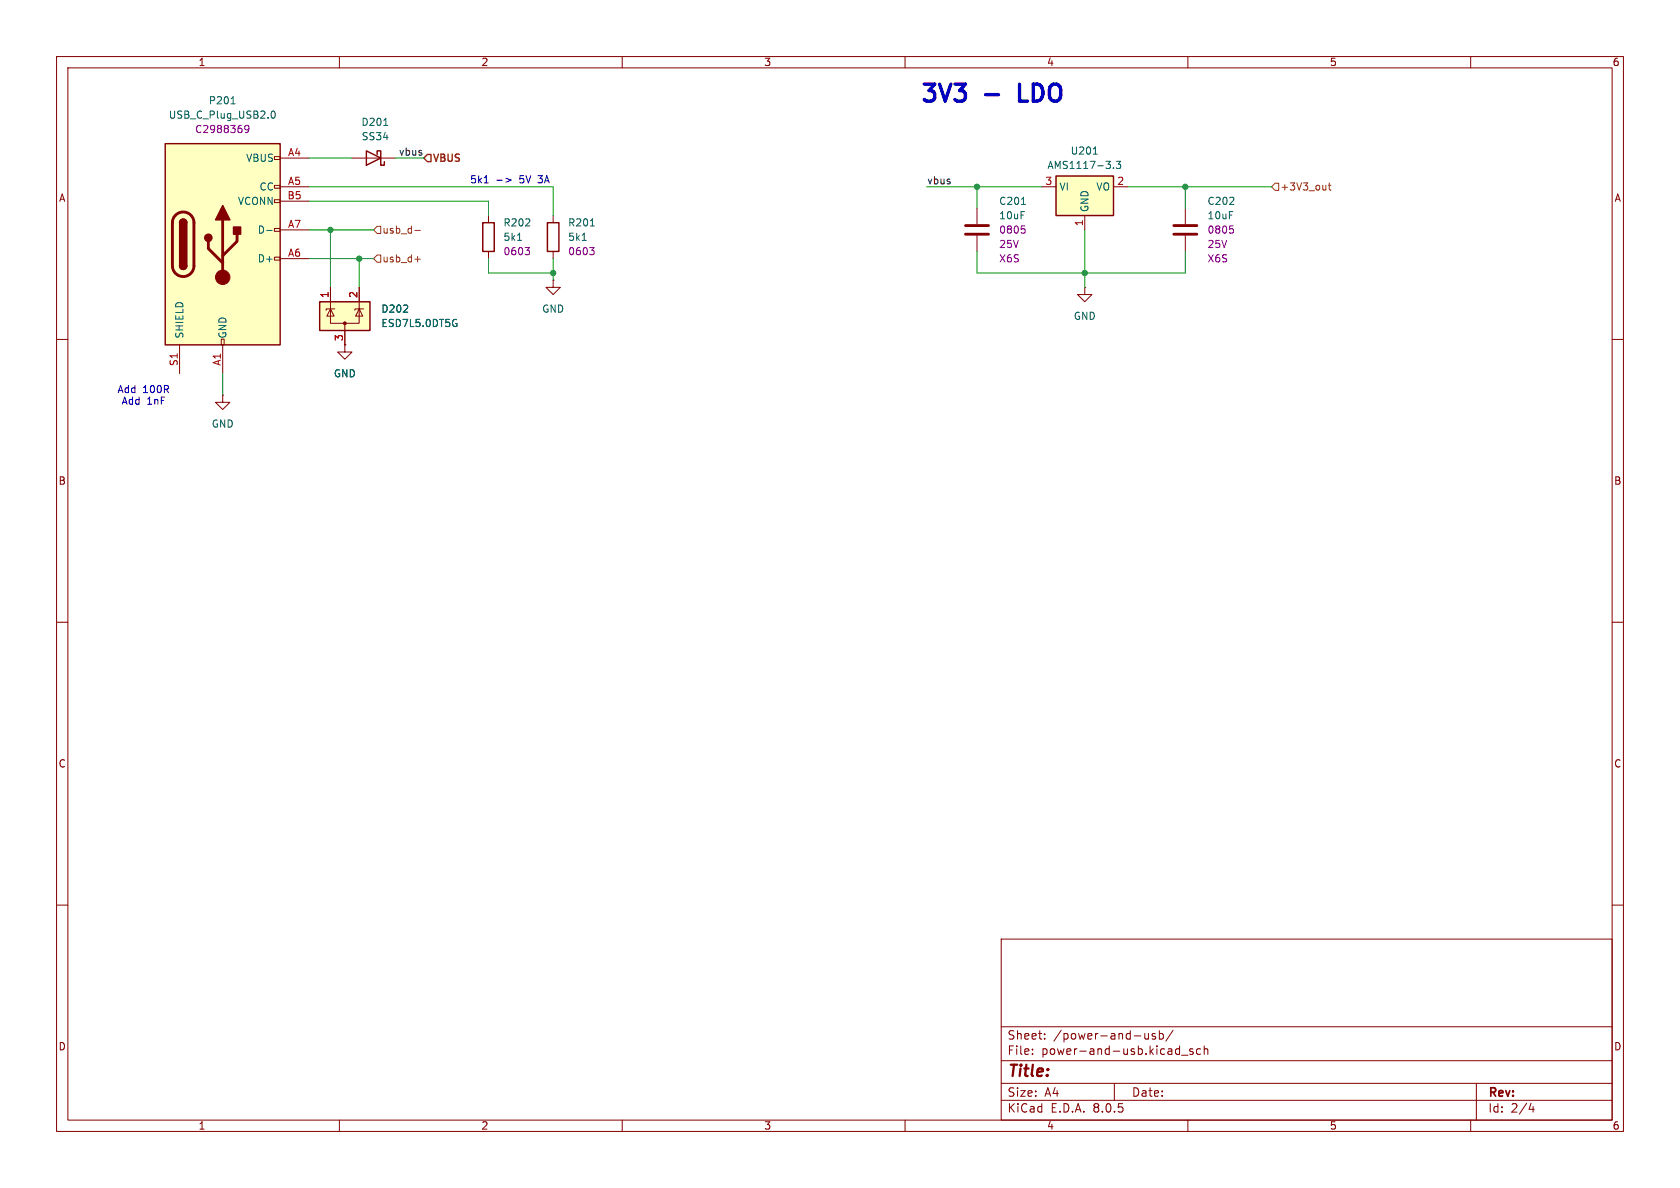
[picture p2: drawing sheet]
<svg xmlns="http://www.w3.org/2000/svg" width="297mm" height="210mm" viewBox="0 0 297 210" stroke-linecap="round" stroke-linejoin="round" font-family="sans-serif">
<g fill="none" stroke="#840000" stroke-width=".18">
<path d="M10 10h277v190h-277zM12 12h273v186h-273zM60 10v2M110 10v2M160 10v2M210 10v2M260 10v2M97.8 38.1v1.3M10 60h2M97.8 44.5v1.2M191.8 50.8v1.3h1.2l-1.2 1.2-1.3-1.2h1.3M191.8 50.8h.1"/>
<path d="M285 60h2M10 110h2M285 110h2M10 160h2M285 160h2M177 166h108v32h-108zM60 198v2M110 198v2M160 198v2M177 194.5h108M177 191.5h108M177 187.5h108"/>
<path d="M177 181.5h108M182.5 186.3v.1M182.5 185.5v.1M184.7 183.6v.1M184.7 182.8v.1M197 191.5v3M202.4 182.7l.1 .9 .3 .1 .2-.1M203 182.7v1M204.2 182.8l-.3-.1-.2 .2v.2l.5 .2v.3h-.5M205 182.8l.4-.1 .3 .3v.4l-.2 .2h-.5M205 182.2v1.5M207.4 182.1l-1.3 2"/>
<path d="M208.4 185.4l.1 .1M208.5 184.9v1.5M208.5 186.3l-.1 .1M208.9 186.5h1.1M210 198v2M210.9 185.5l-.4-.1-.2 .2 .1 .2 .5 .2v.3h-.6M212.2 185.5l-.4-.1-.3 .3v.4l.2 .2h.5M212.9 185.5l.2-.1 .4 .1v.9M212.9 184.9v1.5M260 198v2M261 191.5v6.5M270.7 195l-.4 1.1h.9"/>
<path d="M271 195.6v1"/>
</g>
<path d="M96.8 39.4h2v5.1h-2z" fill="none" stroke="#840000" stroke-width=".25"/>
<path d="M104.4 39.9h.7M102.9 42.5h.7" fill="none" stroke="#006464" stroke-width=".18"/>
<path d="M104.3 43.8h.7l-.4 .4M104.8 44.2l.2 .3v.3l-.2 .2" fill="none" stroke="#840084" stroke-width=".18"/>
<path d="M29.2 25.4h20.3v35.6h-20.3z" fill="#ffffc2"/>
<g fill="none" stroke="#840000" stroke-width=".18">
<path d="M48.5 35.3h1v.5h-1zM48.5 32.8h1v.5h-1zM48.5 27.7h1v.5h-1zM49.5 27.9h5.1M49.5 33h5.1M49.5 35.6h5.1M39.1 59.9h.5v1.1h-.5zM48.5 45.5h1v.5h-1zM48.5 40.4h1v.5h-1zM49.5 45.7h5.1M49.5 40.6h5.1M31.7 61v5"/>
<path d="M39.4 69.9v1.2h1.2l-1.2 1.3-1.3-1.3h1.3M39.4 69.9h.1M39.4 61v5M61 61v1.2h1.2l-1.2 1.3-1.3-1.3h1.3M61 61h.1"/>
</g>
<path d="M29.2 25.4h20.3v35.6h-20.3zM31.7 39.4a.64 .64 0 0 1 .7-.7 .64 .64 0 0 1 .6 .7M31.7 47a.64 .64 0 0 0 .7 .6 .64 .64 0 0 0 .6-.6" fill="none" stroke="#840000" stroke-width=".25"/>
<path d="M31 38a1.9 1.9 0 0 1 2.1-.4 1.9 1.9 0 0 1 1.2 1.8v7.6a1.91 1.91 0 0 1-1.9 1.9 1.91 1.91 0 0 1-1.9-1.9v-7.8l.2-.6zM39.4 38.9v10.1M36.8 42.7v1.2l2.6 2.6M41.9 41.4v1.3l-2.5 2.5" fill="none" stroke="#840000" stroke-width=".51"/>
<g fill="#840000" stroke="#840000" stroke-width=".25">
<path d="M31.7 47h1.3a.64 .64 0 0 1-.6 .6 .64 .64 0 0 1-.7-.6z"/>
<path d="M31.7 39.4h1.3v7.6h-1.3z"/>
<path d="M31.9 38.9a.64 .64 0 0 1 .7-.1 .64 .64 0 0 1 .4 .6h-1.3z"/>
<path d="M39.4 36.3l1.2 2.6h-2.5z"/>
<path d="M41.3 40.1h1.2v1.3h-1.2z"/>
<circle cx="36.8" cy="42" r=".63"/>
</g>
<circle cx="39.4" cy="49" r="1.27" fill="#840000" stroke="#840000" stroke-width=".18"/>
<path d="M40.9 18.4h.7M48 19.8l.2-.2a.68 .68 0 0 1 .5 .7 .68 .68 0 0 1-.5 .6l-.2-.1-.1-.4zM47.1 40.7h1" fill="none" stroke="#006464" stroke-width=".18"/>
<path d="M43.5 22.2l-.2 .2v.4l.5 .2 .2-.3M43.8 22.2l.1 .1a.84 .84 0 0 1-.3 1.1h-.2" fill="none" stroke="#840084" stroke-width=".18"/>
<path d="M56.5 53.3h8.9v5.1h-8.9z" fill="#ffffc2"/>
<path d="M64.8 26.7l2.5 1.2-2.5 1.3zM66.7 27.3v-.6h.6v2.5h.6v-.6M85.3 39.4h2.1v5.1h-2.1zM56.5 53.3h8.9v5.1h-8.9z" fill="none" stroke="#840000" stroke-width=".25"/>
<circle cx="61" cy="57.1" r=".25" fill="#840000" stroke="#840000" stroke-width=".18"/>
<g fill="none" stroke="#840000" stroke-width=".18">
<path d="M62.2 27.9h7.6M86.4 38.1v1.3M209.5 36.8v2.8M58.4 54.6v2.6h5.1v-2.6M58.4 54.6l.7 1.3h-1.3zM58.4 50.8v3.8M59.2 54.6h-1.5v.3M61 57.2v3.8M63.5 54.6l.6 1.3h-1.2zM63.5 50.8v3.8M64.3 54.6h-1.6v.3M86.4 44.5v1.2"/>
<path d="M97.8 49.5v1.3h1.3l-1.3 1.3-1.3-1.3h1.3M97.8 49.5h.1M209.5 41.7v2.8"/>
</g>
<path d="M67.8 22.2h.8M80.4 56.5h.3M80.5 57.2h.3v.4l-.3 .1M91.5 42.5h.7" fill="none" stroke="#006464" stroke-width=".18"/>
<path d="M207.5 39.9h4.1M207.5 41.4h4.1" fill="none" stroke="#840000" stroke-width=".51"/>
<path d="M217.4 39.9h.6M92.8 43.8h.8l-.4 .4M93.4 44.2l.2 .3v.3l-.2 .2M217.8 40.4l.3 .3v.3l-.3 .2" fill="none" stroke="#840084" stroke-width=".18"/>
<path d="M186.7 31.1h10.1v7h-10.1z" fill="#ffffc2"/>
<path d="M186.7 31.1h10.1v7h-10.1z" fill="none" stroke="#840000" stroke-width=".25"/>
<path d="M172.7 36.8v2.8M184.1 33h2.6M191.8 38.1v2.5M196.8 33h2.6M58.4 50.8v2.5M61 58.4v2.6M63.5 50.8v2.5M172.7 41.7v2.8M61 61h.1" fill="none" stroke="#840000" stroke-width=".18"/>
<path d="M180.6 36.1h.7M193.3 27.2h.7M196.8 29.7v.1M197.3 28.5h.8l-.4 .5 .4 .1v.6l-.2 .1-.6-.1M80.4 56.5h.3M80.5 57.2h.3v.4l-.3 .1" fill="none" stroke="#006464" stroke-width=".18"/>
<path d="M170.7 39.9h4.1M170.7 41.4h4.1" fill="none" stroke="#840000" stroke-width=".51"/>
<path d="M180.6 39.9h.6M181 40.4l.2 .3v.3l-.2 .2" fill="none" stroke="#840084" stroke-width=".18"/>
<path d="M225.4 32.4h.7v1.3h-.7l-.6-.7zM234.8 32.8h.5M235 32.3v1.1l.3 .2M66.7 45.1h.6v1.3h-.6l-.7-.7zM66.7 40h.6v1.3h-.6l-.7-.7zM73.3 45.8h1M73.3 40.7h1" fill="none" stroke="#725600" stroke-width=".18"/>
<path d="M75.6 27.3h.6v1.3h-.6l-.7-.7z" fill="none" stroke="#725600" stroke-width=".25"/>
<path d="M85.6 32.3h.7M87.8 31.8h1M89.4 31.5l1 .3-1 .4" fill="none" stroke="#0000c2" stroke-width=".18"/>
<path d="M174.2 16.7h2.3M180.2 14.9v3h1.5" fill="none" stroke="#0000c2" stroke-width=".6"/>
<g fill="none" stroke="#009600" stroke-width=".18">
<path d="M54.6 33h43.2v5.1M54.6 27.9h7.6M54.6 35.6h31.8v2.5M69.8 27.9h5.1M163.8 33h20.3M172.7 33v3.8M199.4 33h25.4M209.5 33v3.8M54.6 45.7h11.4M54.6 40.6h11.4M58.4 40.6v10.2M63.5 45.7v5.1"/>
<path d="M86.4 45.7v2.6h11.4M97.8 45.7v3.8M172.7 44.5v3.8h36.8v-3.8M191.8 40.6v10.2M39.4 66v3.9"/>
</g>
<g fill="#009600" stroke="#009600" stroke-width=".18">
<circle cx="97.8" cy="48.3" r=".46"/>
<circle cx="63.5" cy="45.7" r=".46"/>
<circle cx="58.4" cy="40.6" r=".46"/>
<circle cx="191.8" cy="48.3" r=".46"/>
<circle cx="209.5" cy="33" r=".46"/>
<circle cx="172.7" cy="33" r=".46"/>
</g>
<g font-size="4.2" fill="#0000c2">
<text x="162.6" y="18.9">3V3</text>
<text x="181.5" y="18.9">LDO</text>
</g>
<text font-size="2.8" fill="#840000" x="178" y="190.9">Title:</text>
<g font-size="2.1" fill="#840000">
<text x="178" y="184">Sheet:</text>
<text x="186.2" y="184">/power-and-usb/</text>
<text x="178" y="186.7">File:</text>
<text x="184.1" y="186.7">power-and-usb.kicad_sch</text>
<text x="178" y="196.9">KiCad</text>
<text x="178" y="194.1">Size:</text>
<text x="184.7" y="194.1">A4</text>
<text x="185.7" y="196.9">E.D.A.</text>
<text x="193.3" y="196.9">8.0.5</text>
<text x="200" y="194.1">Date:</text>
<text x="263" y="194.3">Rev:</text>
<text x="263" y="196.9">Id:</text>
<text x="267.1" y="196.9">2/4</text>
</g>
<g font-size="1.8" fill="#840000">
<text x="35" y="11.9">1</text>
<text x="85" y="11.9">2</text>
<text x="135" y="11.9">3</text>
<text x="185" y="11.9">4</text>
<text x="235" y="11.9">5</text>
<text x="285" y="11.9">6</text>
<text x="10.3" y="35.9">A</text>
<text x="285.3" y="35.9">A</text>
<text x="10.3" y="85.9">B</text>
<text x="285.3" y="85.9">B</text>
<text x="10.3" y="135.9">C</text>
<text x="285.3" y="135.9">C</text>
<text x="10.3" y="185.9">D</text>
<text x="285.3" y="185.9">D</text>
<text x="35" y="199.9">1</text>
<text x="85" y="199.9">2</text>
<text x="135" y="199.9">3</text>
<text x="185" y="199.9">4</text>
<text x="235" y="199.9">5</text>
<text x="285" y="199.9">6</text>
</g>
<g font-size="1.8" fill="#840084">
<text x="29.7" y="21.2">USB_C_Plug_USB2.0</text>
<text x="34.4" y="23.7">C2988369</text>
<text x="176.5" y="41.5">0805</text>
<text x="213.4" y="41.5">0805</text>
<text x="88.9" y="45.3">0603</text>
<text x="100.3" y="45.3">0603</text>
<text x="176.5" y="46.6">X6S</text>
<text x="176.5" y="44">25V</text>
<text x="213.4" y="46.6">X6S</text>
<text x="213.4" y="44">25V</text>
</g>
<g font-size="1.8" fill="#006464">
<text x="36.8" y="18.6">P201</text>
<text x="63.8" y="22.5">D201</text>
<text x="43.4" y="28.8">VBUS</text>
<text x="63.8" y="25">SS34</text>
<text x="189.2" y="27.5">U201</text>
<text x="45.8" y="33.9">CC</text>
<text x="185.1" y="30.1">AMS1117-3.3</text>
<text x="187.2" y="33.9">VI</text>
<text x="193.7" y="33.9">VO</text>
<text x="42" y="36.4">VCONN</text>
<text x="45.5" y="41.5">D-</text>
<text x="88.9" y="40.2">R202</text>
<text x="100.3" y="40.2">R201</text>
<text x="176.5" y="36.4">C201</text>
<text x="176.5" y="39">10uF</text>
<text x="192.6" y="37.6" transform="rotate(-90 192.6 37.6)">GND</text>
<text x="213.4" y="36.4">C202</text>
<text x="213.4" y="39">10uF</text>
<text x="45.5" y="46.6">D+</text>
<text x="88.9" y="42.8">5k1</text>
<text x="100.3" y="42.8">5k1</text>
<text x="32.6" y="59.9" transform="rotate(-90 32.6 59.9)">SHIELD</text>
<text x="40.2" y="59.9" transform="rotate(-90 40.2 59.9)">GND</text>
<text x="67.3" y="55.5">D202</text>
<text x="67.3" y="58">ESD7L5.0DT5G</text>
<text x="95.8" y="55.5">GND</text>
<text x="189.7" y="56.7">GND</text>
<text x="58.9" y="66.9">GND</text>
<text x="37.3" y="75.8">GND</text>
</g>
<g font-size="1.8" fill="#a90000">
<text x="50.8" y="27.7">A4</text>
<text x="50.7" y="35.3">B5</text>
<text x="50.8" y="32.8">A5</text>
<text x="184.7" y="32.8">3</text>
<text x="197.4" y="32.8">2</text>
<text x="50.8" y="40.4">A7</text>
<text x="191.5" y="40.1" transform="rotate(-90 191.5 40.1)">1</text>
<text x="50.8" y="45.5">A6</text>
<text x="58.2" y="52.8" transform="rotate(-90 58.2 52.8)">1</text>
<text x="63.2" y="52.8" transform="rotate(-90 63.2 52.8)">2</text>
<text x="31.5" y="64.8" transform="rotate(-90 31.5 64.8)">S1</text>
<text x="39.1" y="64.8" transform="rotate(-90 39.1 64.8)">A1</text>
<text x="60.7" y="60.4" transform="rotate(-90 60.7 60.4)">3</text>
</g>
<g font-size="1.8" fill="#0f0f0f">
<text x="70.4" y="27.6">vbus</text>
<text x="163.8" y="32.7">vbus</text>
</g>
<g font-size="1.8" fill="#725600">
<text x="76.4" y="29">VBUS</text>
<text x="226.3" y="33.9">+3V3_out</text>
<text x="67.5" y="41.5">usb_d-</text>
<text x="67.5" y="46.6">usb_d+</text>
</g>
<g font-size="1.8" fill="#0000c2">
<text x="83" y="32.6">5k1</text>
<text x="92" y="32.6">5V</text>
<text x="95.4" y="32.6">3A</text>
<text x="20.7" y="69.7">Add</text>
<text x="21.4" y="71.7">Add</text>
<text x="25.2" y="69.7">100R</text>
<text x="26" y="71.7">1nF</text>
</g>
</svg>
